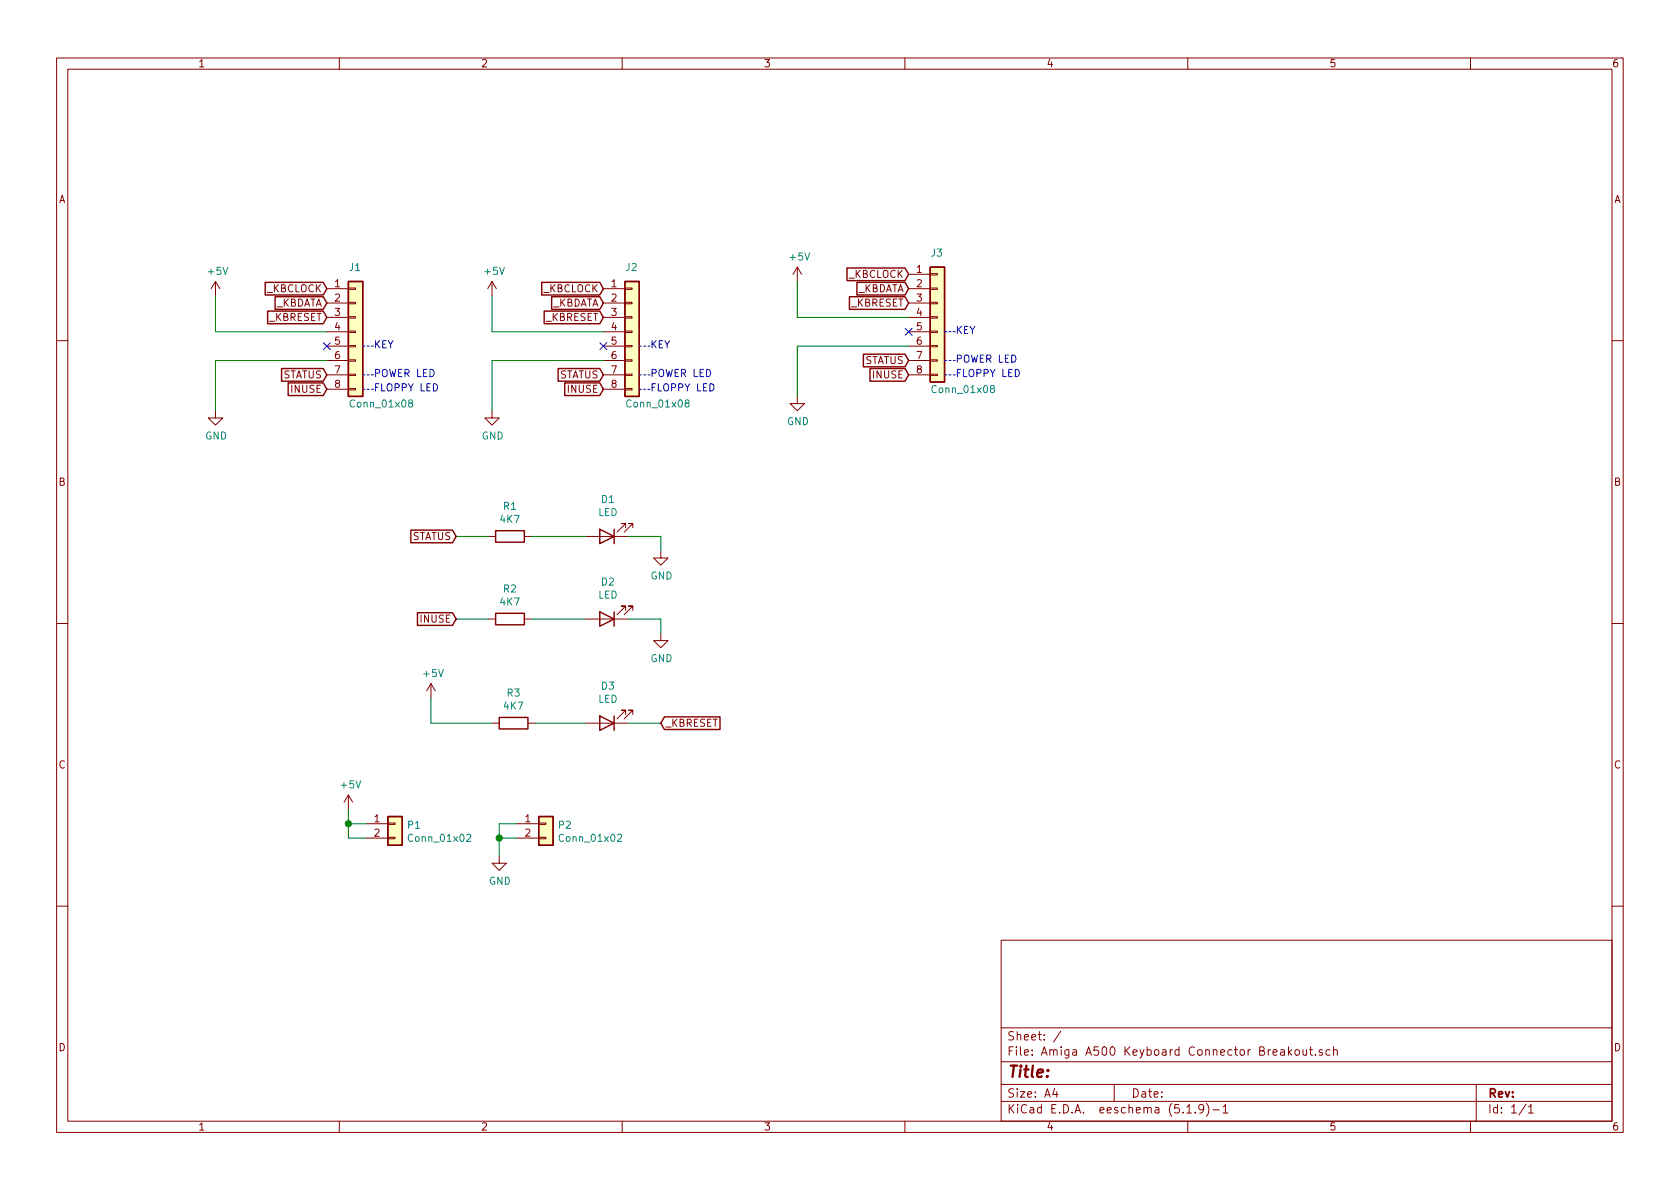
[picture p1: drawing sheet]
EESchema Schematic File Version 4
EELAYER 30 0
EELAYER END
$Descr A4 11693 8268
encoding utf-8
Sheet 1 1
Title ""
Date ""
Rev ""
Comp ""
Comment1 ""
Comment2 ""
Comment3 ""
Comment4 ""
$EndDescr
$Comp
L Connector_Generic:Conn_01x08 J2
U 1 1
P 4400 2300
F 0 "J2" H 4350 2750 50  0000 L CNN
F 1 "Conn_01x08" H 4350 1800 50  0000 L CNN
F 2 "Connector_PinHeader_2.54mm:PinHeader_1x08_P2.54mm_Vertical" H 4400 2300 50  0001 C CNN
F 3 "~" H 4400 2300 50  0001 C CNN
	1    4400 2300
	1    0    0    -1  
$EndComp
Text GLabel 4200 2000 0    50   Input ~ 0
_KBCLOCK
Text GLabel 4200 2100 0    50   Input ~ 0
_KBDATA
Text GLabel 4200 2200 0    50   Input ~ 0
_KBRESET
$Comp
L power:+5V #PWR03
U 1 1
P 3425 2050
F 0 "#PWR03" H 3425 1900 50  0001 C CNN
F 1 "+5V" H 3440 2223 50  0000 C CNN
F 2 "" H 3425 2050 50  0001 C CNN
F 3 "" H 3425 2050 50  0001 C CNN
	1    3425 2050
	1    0    0    -1  
$EndComp
Wire Wire Line
	3425 2050 3425 2300
Wire Wire Line
	3425 2300 4200 2300
NoConn ~ 4200 2400
$Comp
L power:GND #PWR04
U 1 1
P 3425 2850
F 0 "#PWR04" H 3425 2600 50  0001 C CNN
F 1 "GND" H 3430 2677 50  0000 C CNN
F 2 "" H 3425 2850 50  0001 C CNN
F 3 "" H 3425 2850 50  0001 C CNN
	1    3425 2850
	1    0    0    -1  
$EndComp
Wire Wire Line
	3425 2850 3425 2500
Wire Wire Line
	3425 2500 4200 2500
Text GLabel 4200 2600 0    50   Input ~ 0
STATUS
Text GLabel 4200 2700 0    50   Input ~ 0
INUSE
Text Notes 4525 2625 0    50   ~ 0
POWER LED
Text Notes 4525 2725 0    50   ~ 0
FLOPPY LED\n
Wire Notes Line
	4525 2600 4450 2600
Wire Notes Line
	4525 2700 4450 2700
Text Notes 4525 2425 0    50   ~ 0
KEY
Wire Notes Line
	4525 2400 4450 2400
Text GLabel 6325 1900 0    50   Input ~ 0
_KBCLOCK
Text GLabel 6325 2000 0    50   Input ~ 0
_KBDATA
Text GLabel 6325 2100 0    50   Input ~ 0
_KBRESET
$Comp
L power:+5V #PWR05
U 1 1
P 5550 1950
F 0 "#PWR05" H 5550 1800 50  0001 C CNN
F 1 "+5V" H 5565 2123 50  0000 C CNN
F 2 "" H 5550 1950 50  0001 C CNN
F 3 "" H 5550 1950 50  0001 C CNN
	1    5550 1950
	1    0    0    -1  
$EndComp
Wire Wire Line
	5550 1950 5550 2200
Wire Wire Line
	5550 2200 6325 2200
NoConn ~ 6325 2300
$Comp
L power:GND #PWR06
U 1 1
P 5550 2750
F 0 "#PWR06" H 5550 2500 50  0001 C CNN
F 1 "GND" H 5555 2577 50  0000 C CNN
F 2 "" H 5550 2750 50  0001 C CNN
F 3 "" H 5550 2750 50  0001 C CNN
	1    5550 2750
	1    0    0    -1  
$EndComp
Wire Wire Line
	5550 2750 5550 2400
Wire Wire Line
	5550 2400 6325 2400
Text GLabel 6325 2500 0    50   Input ~ 0
STATUS
Text GLabel 6325 2600 0    50   Input ~ 0
INUSE
Text Notes 6650 2525 0    50   ~ 0
POWER LED
Text Notes 6650 2625 0    50   ~ 0
FLOPPY LED\n
Wire Notes Line
	6650 2500 6575 2500
Wire Notes Line
	6650 2600 6575 2600
Text Notes 6650 2325 0    50   ~ 0
KEY
Wire Notes Line
	6650 2300 6575 2300
$Comp
L Connector_Generic:Conn_01x08 J1
U 1 1
P 2475 2300
F 0 "J1" H 2425 2750 50  0000 L CNN
F 1 "Conn_01x08" H 2425 1800 50  0000 L CNN
F 2 "Connector_PinSocket_2.54mm:PinSocket_1x08_P2.54mm_Vertical" H 2475 2300 50  0001 C CNN
F 3 "~" H 2475 2300 50  0001 C CNN
	1    2475 2300
	1    0    0    -1  
$EndComp
Text GLabel 2275 2000 0    50   Input ~ 0
_KBCLOCK
Text GLabel 2275 2100 0    50   Input ~ 0
_KBDATA
Text GLabel 2275 2200 0    50   Input ~ 0
_KBRESET
$Comp
L power:+5V #PWR01
U 1 1
P 1500 2050
F 0 "#PWR01" H 1500 1900 50  0001 C CNN
F 1 "+5V" H 1515 2223 50  0000 C CNN
F 2 "" H 1500 2050 50  0001 C CNN
F 3 "" H 1500 2050 50  0001 C CNN
	1    1500 2050
	1    0    0    -1  
$EndComp
Wire Wire Line
	1500 2050 1500 2300
Wire Wire Line
	1500 2300 2275 2300
NoConn ~ 2275 2400
$Comp
L power:GND #PWR02
U 1 1
P 1500 2850
F 0 "#PWR02" H 1500 2600 50  0001 C CNN
F 1 "GND" H 1505 2677 50  0000 C CNN
F 2 "" H 1500 2850 50  0001 C CNN
F 3 "" H 1500 2850 50  0001 C CNN
	1    1500 2850
	1    0    0    -1  
$EndComp
Wire Wire Line
	1500 2850 1500 2500
Wire Wire Line
	1500 2500 2275 2500
Text GLabel 2275 2600 0    50   Input ~ 0
STATUS
Text GLabel 2275 2700 0    50   Input ~ 0
INUSE
Text Notes 2600 2625 0    50   ~ 0
POWER LED
Text Notes 2600 2725 0    50   ~ 0
FLOPPY LED\n
Wire Notes Line
	2600 2600 2525 2600
Wire Notes Line
	2600 2700 2525 2700
Text Notes 2600 2425 0    50   ~ 0
KEY
Wire Notes Line
	2600 2400 2525 2400
$Comp
L Connector_Generic:Conn_01x08 J3
U 1 1
P 6525 2200
F 0 "J3" H 6475 2650 50  0000 L CNN
F 1 "Conn_01x08" H 6475 1700 50  0000 L CNN
F 2 "Connector_PinHeader_2.54mm:PinHeader_1x08_P2.54mm_Vertical" H 6525 2200 50  0001 C CNN
F 3 "~" H 6525 2200 50  0001 C CNN
	1    6525 2200
	1    0    0    -1  
$EndComp
$Comp
L Device:LED D1
U 1 1
P 4225 3725
F 0 "D1" H 4218 3470 50  0000 C CNN
F 1 "LED" H 4218 3561 50  0000 C CNN
F 2 "LED_SMD:LED_0805_2012Metric_Pad1.15x1.40mm_HandSolder" H 4225 3725 50  0001 C CNN
F 3 "~" H 4225 3725 50  0001 C CNN
	1    4225 3725
	-1   0    0    1   
$EndComp
$Comp
L Device:R R1
U 1 1
P 3550 3725
F 0 "R1" V 3757 3725 50  0000 C CNN
F 1 "4K7" V 3666 3725 50  0000 C CNN
F 2 "Resistor_SMD:R_0805_2012Metric_Pad1.20x1.40mm_HandSolder" V 3480 3725 50  0001 C CNN
F 3 "~" H 3550 3725 50  0001 C CNN
	1    3550 3725
	0    -1   -1   0   
$EndComp
Wire Wire Line
	3700 3725 4075 3725
Text GLabel 3175 3725 0    50   Input ~ 0
STATUS
Wire Wire Line
	3175 3725 3400 3725
$Comp
L power:GND #PWR0101
U 1 1
P 4600 3825
F 0 "#PWR0101" H 4600 3575 50  0001 C CNN
F 1 "GND" H 4605 3652 50  0000 C CNN
F 2 "" H 4600 3825 50  0001 C CNN
F 3 "" H 4600 3825 50  0001 C CNN
	1    4600 3825
	1    0    0    -1  
$EndComp
Wire Wire Line
	4375 3725 4600 3725
Wire Wire Line
	4600 3725 4600 3825
$Comp
L Device:LED D2
U 1 1
P 4225 4300
F 0 "D2" H 4218 4045 50  0000 C CNN
F 1 "LED" H 4218 4136 50  0000 C CNN
F 2 "LED_SMD:LED_0805_2012Metric_Pad1.15x1.40mm_HandSolder" H 4225 4300 50  0001 C CNN
F 3 "~" H 4225 4300 50  0001 C CNN
	1    4225 4300
	-1   0    0    1   
$EndComp
$Comp
L Device:R R2
U 1 1
P 3550 4300
F 0 "R2" V 3757 4300 50  0000 C CNN
F 1 "4K7" V 3666 4300 50  0000 C CNN
F 2 "Resistor_SMD:R_0805_2012Metric_Pad1.20x1.40mm_HandSolder" V 3480 4300 50  0001 C CNN
F 3 "~" H 3550 4300 50  0001 C CNN
	1    3550 4300
	0    -1   -1   0   
$EndComp
Wire Wire Line
	3175 4300 3400 4300
$Comp
L power:GND #PWR0102
U 1 1
P 4600 4400
F 0 "#PWR0102" H 4600 4150 50  0001 C CNN
F 1 "GND" H 4605 4227 50  0000 C CNN
F 2 "" H 4600 4400 50  0001 C CNN
F 3 "" H 4600 4400 50  0001 C CNN
	1    4600 4400
	1    0    0    -1  
$EndComp
Wire Wire Line
	4375 4300 4600 4300
Wire Wire Line
	4600 4300 4600 4400
Text GLabel 3175 4300 0    50   Input ~ 0
INUSE
Wire Wire Line
	3700 4300 4075 4300
$Comp
L Connector_Generic:Conn_01x02 P1
U 1 1
P 2750 5725
F 0 "P1" H 2830 5717 50  0000 L CNN
F 1 "Conn_01x02" H 2830 5626 50  0000 L CNN
F 2 "Connector_PinHeader_2.54mm:PinHeader_1x02_P2.54mm_Vertical" H 2750 5725 50  0001 C CNN
F 3 "~" H 2750 5725 50  0001 C CNN
	1    2750 5725
	1    0    0    -1  
$EndComp
$Comp
L Connector_Generic:Conn_01x02 P2
U 1 1
P 3800 5725
F 0 "P2" H 3880 5717 50  0000 L CNN
F 1 "Conn_01x02" H 3880 5626 50  0000 L CNN
F 2 "Connector_PinHeader_2.54mm:PinHeader_1x02_P2.54mm_Vertical" H 3800 5725 50  0001 C CNN
F 3 "~" H 3800 5725 50  0001 C CNN
	1    3800 5725
	1    0    0    -1  
$EndComp
$Comp
L power:+5V #PWR0103
U 1 1
P 2425 5625
F 0 "#PWR0103" H 2425 5475 50  0001 C CNN
F 1 "+5V" H 2440 5798 50  0000 C CNN
F 2 "" H 2425 5625 50  0001 C CNN
F 3 "" H 2425 5625 50  0001 C CNN
	1    2425 5625
	1    0    0    -1  
$EndComp
$Comp
L power:GND #PWR0104
U 1 1
P 3475 5950
F 0 "#PWR0104" H 3475 5700 50  0001 C CNN
F 1 "GND" H 3480 5777 50  0000 C CNN
F 2 "" H 3475 5950 50  0001 C CNN
F 3 "" H 3475 5950 50  0001 C CNN
	1    3475 5950
	1    0    0    -1  
$EndComp
Wire Wire Line
	2550 5825 2425 5825
Wire Wire Line
	2425 5825 2425 5725
Wire Wire Line
	2550 5725 2425 5725
Connection ~ 2425 5725
Wire Wire Line
	2425 5725 2425 5625
Wire Wire Line
	3600 5725 3475 5725
Wire Wire Line
	3475 5725 3475 5825
Wire Wire Line
	3600 5825 3475 5825
Connection ~ 3475 5825
Wire Wire Line
	3475 5825 3475 5950
$Comp
L Device:LED D3
U 1 1
P 4225 5025
F 0 "D3" H 4218 4770 50  0000 C CNN
F 1 "LED" H 4218 4861 50  0000 C CNN
F 2 "LED_SMD:LED_0805_2012Metric_Pad1.15x1.40mm_HandSolder" H 4225 5025 50  0001 C CNN
F 3 "~" H 4225 5025 50  0001 C CNN
	1    4225 5025
	-1   0    0    1   
$EndComp
$Comp
L Device:R R3
U 1 1
P 3575 5025
F 0 "R3" V 3782 5025 50  0000 C CNN
F 1 "4K7" V 3691 5025 50  0000 C CNN
F 2 "Resistor_SMD:R_0805_2012Metric_Pad1.20x1.40mm_HandSolder" V 3505 5025 50  0001 C CNN
F 3 "~" H 3575 5025 50  0001 C CNN
	1    3575 5025
	0    -1   -1   0   
$EndComp
Wire Wire Line
	4375 5025 4600 5025
Wire Wire Line
	3725 5025 4075 5025
Text GLabel 4600 5025 2    50   Input ~ 0
_KBRESET
$Comp
L power:+5V #PWR07
U 1 1
P 3000 4850
F 0 "#PWR07" H 3000 4700 50  0001 C CNN
F 1 "+5V" H 3015 5023 50  0000 C CNN
F 2 "" H 3000 4850 50  0001 C CNN
F 3 "" H 3000 4850 50  0001 C CNN
	1    3000 4850
	1    0    0    -1  
$EndComp
Wire Wire Line
	3000 5025 3000 4850
Wire Wire Line
	3000 5025 3425 5025
$EndSCHEMATC
